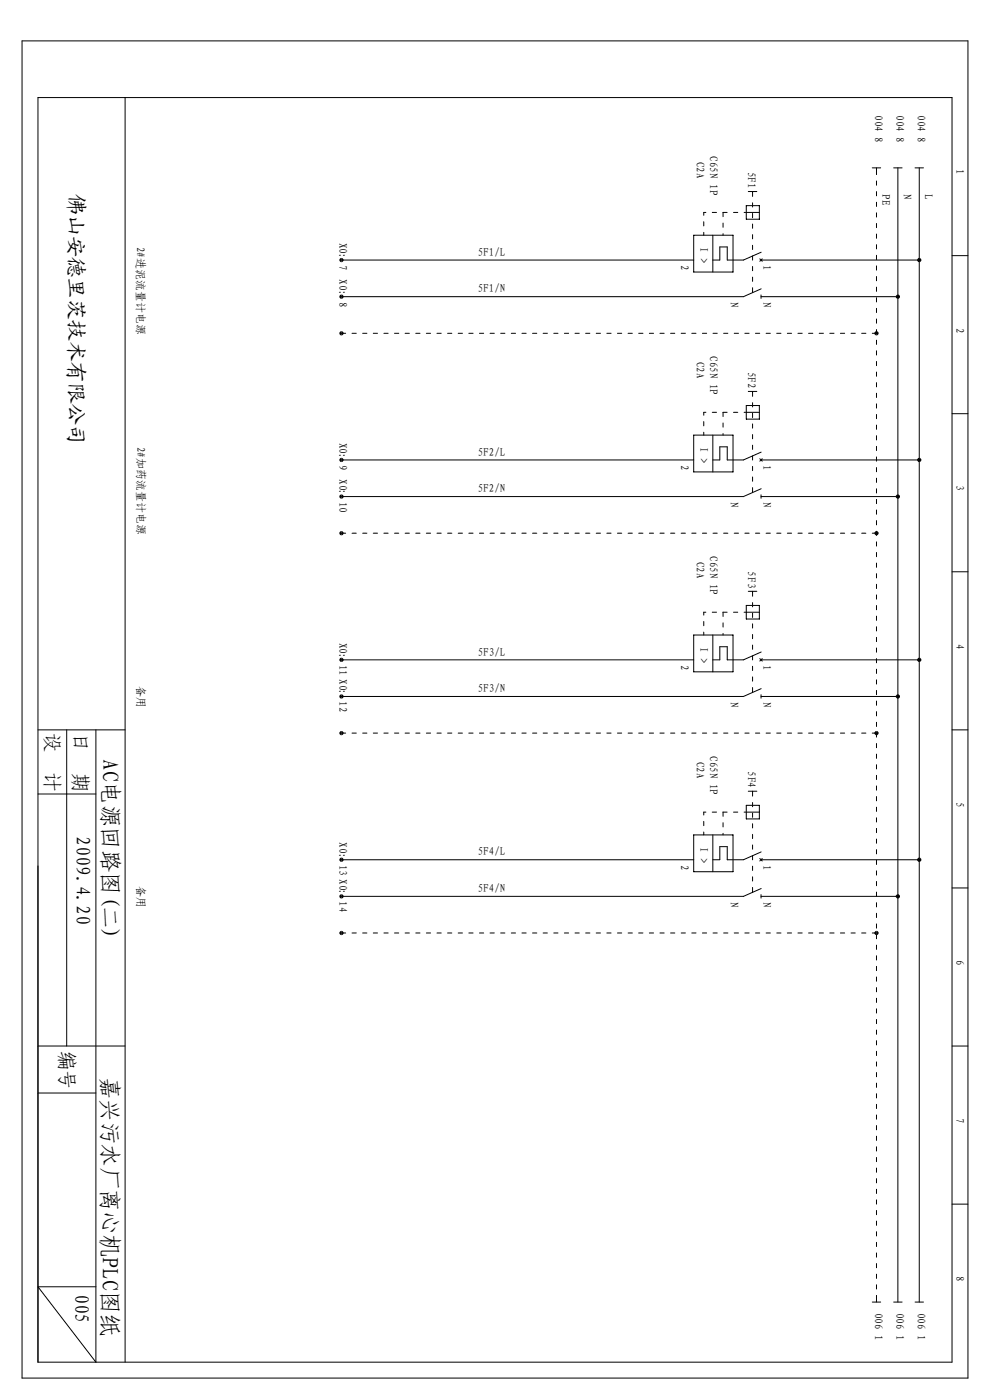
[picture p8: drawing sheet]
<svg xmlns="http://www.w3.org/2000/svg" width="210mm" height="297mm" viewBox="0 0 210 297" stroke-linecap="round" stroke-linejoin="round" font-family="sans-serif">
<g fill="none" stroke="#000" stroke-width=".21">
<path d="M4.7 8.7h200.6v283.7h-200.6zM8.1 20.7h193.8v268.3h-193.8zM26.5 20.7v268.3M185 35.6h1.8M185.9 35.6v.5M189.5 35.6h1.8M190.4 35.6v240.7M194.1 35.6h1.8M195 35.6v240.7M72.4 55.2h74.7M147.1 49.9h8.4v7.8h-8.4zM151.2 49.9v7.8"/>
<path d="M158.3 45.1h2.8M158.3 43.6h2.8v2.9h-2.8zM158.7 40.6h1.8M159.6 40.6v.2M161.1 54.9l.6 .5M161.4 55.2h33.6M161.4 53.5l-3.7 1.7h-3.5v-2.8h-1.5v2.8h-1.5M161.7 54.9l-.6 .5M201.9 54.2h3.4M159.6 61.9v.2M161.4 62.9h29M161.4 62.6v.7"/>
<path d="M161.4 61.3l-3.7 1.6h-85.3M72.4 97.6h74.7M147.1 92.3h8.4v7.8h-8.4zM151.2 92.3v7.8M158.3 87.5h2.8M158.3 86h2.8v2.9h-2.8zM158.7 83h1.8M159.6 83v.2M161.1 97.3l.6 .5M161.4 97.6h33.6M161.4 95.9l-3.7 1.7h-3.5v-2.8h-1.5v2.8h-1.5M161.7 97.3l-.6 .5"/>
<path d="M201.9 87.8h3.4M159.6 104.4v.1M161.4 105.4h29M161.4 105v.7M161.4 103.7l-3.7 1.7h-85.3M72.4 140h74.7M147.1 134.7h8.4v7.8h-8.4zM151.2 134.7v7.8M158.3 129.9h2.8M158.3 128.5h2.8v2.8h-2.8zM158.7 125.5h1.8M159.6 125.5v.1"/>
<path d="M161.1 139.7l.6 .6M161.4 140h33.6M161.4 138.3l-3.7 1.7h-3.5v-2.8h-1.5v2.8h-1.5M161.7 139.7l-.6 .6M201.9 121.3h3.4M8.1 154.9h18.4M14.1 154.9v67M20.3 154.9v134.1l-12.2-16h12.2M159.6 146.8v.1M161.4 147.8h29M161.4 147.4v.7M161.4 146.1l-3.7 1.7h-85.3"/>
<path d="M201.9 154.9h3.4M8.1 168.5h12.2M147.1 177.1h8.4v7.9h-8.4zM151.2 177.1v7.9M158.3 172.3h2.8M158.3 170.9h2.8v2.8h-2.8zM158.7 167.9h1.8M159.6 167.9v.1M8.1 183.7v105.3M72.4 182.4h74.7M159.6 189.2v.1M161.1 182.1l.6 .6"/>
<path d="M161.4 182.4h33.6M161.4 190.2h29M161.4 189.8v.7M161.4 188.5l-3.7 1.7h-85.3M161.4 180.7l-3.7 1.7h-3.5v-2.8h-1.5v2.8h-1.5M161.7 182.1l-.6 .6M201.9 188.4h3.4M8.1 231.9h12.2M8.1 221.9h18.4M201.9 221.9h3.4M201.9 255.5h3.4M185 276.3h1.8"/>
<path d="M185.9 275.7v.6M189.5 276.3h1.8M194.1 276.3h1.8"/>
</g>
<path d="M153.4 45.1v4.8M185.9 70.7h-113.5M153.4 87.5v4.8M185.9 113.1h-113.5M153.4 129.9v4.8M185.9 155.5h-113.5M153.4 172.3v4.8M185.9 197.9h-113.5" fill="none" stroke="#000" stroke-width=".21" stroke-dasharray=".9 1.4"/>
<g fill="#000">
<path d="M72.2 54.8l.2-.1v.9a.45 .45 0 0 1-.4-.3 .45 .45 0 0 1 .2-.5z" fill-rule="evenodd"/>
<path d="M72.4 54.7a.45 .45 0 0 1 .5 .5 .45 .45 0 0 1-.5 .4z" fill-rule="evenodd"/>
<path d="M194.7 54.8l.3-.1v.9a.45 .45 0 0 1-.5-.3 .45 .45 0 0 1 .2-.5z" fill-rule="evenodd"/>
<path d="M195 54.7a.45 .45 0 0 1 .4 .5 .45 .45 0 0 1-.4 .4z" fill-rule="evenodd"/>
<path d="M72.2 62.6l.2-.1v.9a.45 .45 0 0 1-.4-.3 .45 .45 0 0 1 .2-.5z" fill-rule="evenodd"/>
<path d="M72.4 62.5a.45 .45 0 0 1 .5 .4 .45 .45 0 0 1-.5 .5z" fill-rule="evenodd"/>
<path d="M72.2 70.3h.2v.9a.45 .45 0 0 1-.4-.4 .45 .45 0 0 1 .2-.5z" fill-rule="evenodd"/>
<path d="M72.4 70.3a.45 .45 0 0 1 .5 .4 .45 .45 0 0 1-.5 .5z" fill-rule="evenodd"/>
<path d="M185.7 70.3h.2v.9a.45 .45 0 0 1-.4-.4 .45 .45 0 0 1 .2-.5z" fill-rule="evenodd"/>
<path d="M185.9 70.3a.45 .45 0 0 1 .5 .4 .45 .45 0 0 1-.5 .5z" fill-rule="evenodd"/>
<path d="M190 62.7l.4-.2v.9a.45 .45 0 0 1-.4-.7z" fill-rule="evenodd"/>
<path d="M190.4 62.5a.45 .45 0 0 1 .5 .4 .45 .45 0 0 1-.5 .5z" fill-rule="evenodd"/>
<path d="M72 97.4l.4-.3v.9a.45 .45 0 0 1-.4-.6z" fill-rule="evenodd"/>
<path d="M72.4 97.1a.45 .45 0 0 1 .5 .5 .45 .45 0 0 1-.5 .4z" fill-rule="evenodd"/>
<path d="M194.7 97.2l.3-.1v.9a.45 .45 0 0 1-.5-.3 .45 .45 0 0 1 .2-.5z" fill-rule="evenodd"/>
<path d="M195 97.1a.45 .45 0 0 1 .4 .5 .45 .45 0 0 1-.4 .4z" fill-rule="evenodd"/>
<path d="M72.2 105l.2-.1v.9a.45 .45 0 0 1-.4-.3 .45 .45 0 0 1 .2-.5z" fill-rule="evenodd"/>
<path d="M72.4 104.9a.45 .45 0 0 1 .5 .5 .45 .45 0 0 1-.5 .4z" fill-rule="evenodd"/>
<path d="M72.2 112.7h.2v.9a.45 .45 0 0 1-.4-.4 .45 .45 0 0 1 .2-.5z" fill-rule="evenodd"/>
<path d="M72.4 112.7a.45 .45 0 0 1 .5 .4 .45 .45 0 0 1-.5 .5z" fill-rule="evenodd"/>
<path d="M185.7 112.7h.2v.9a.45 .45 0 0 1-.4-.4 .45 .45 0 0 1 .2-.5z" fill-rule="evenodd"/>
<path d="M185.9 112.7a.45 .45 0 0 1 .5 .4 .45 .45 0 0 1-.5 .5z" fill-rule="evenodd"/>
<path d="M190 105.1l.4-.2v.9a.45 .45 0 0 1-.4-.7z" fill-rule="evenodd"/>
<path d="M190.4 104.9a.45 .45 0 0 1 .5 .5 .45 .45 0 0 1-.5 .4z" fill-rule="evenodd"/>
<path d="M72.2 139.6l.2-.1v.9a.45 .45 0 0 1-.4-.3 .45 .45 0 0 1 .2-.5z" fill-rule="evenodd"/>
<path d="M72.4 139.5a.45 .45 0 0 1 .5 .5 .45 .45 0 0 1-.5 .4z" fill-rule="evenodd"/>
<path d="M194.7 139.6l.3-.1v.9a.45 .45 0 0 1-.5-.3 .45 .45 0 0 1 .2-.5z" fill-rule="evenodd"/>
<path d="M195 139.5a.45 .45 0 0 1 .4 .5 .45 .45 0 0 1-.4 .4z" fill-rule="evenodd"/>
<path d="M72.2 147.4l.2-.1v.9a.45 .45 0 0 1-.4-.3 .45 .45 0 0 1 .2-.5z" fill-rule="evenodd"/>
<path d="M72.4 147.3a.45 .45 0 0 1 .5 .5 .45 .45 0 0 1-.5 .4z" fill-rule="evenodd"/>
<path d="M72 155.3l.4-.2v.9a.45 .45 0 0 1-.4-.7z" fill-rule="evenodd"/>
<path d="M72.4 155.1a.45 .45 0 0 1 .5 .4 .45 .45 0 0 1-.5 .5z" fill-rule="evenodd"/>
<path d="M185.7 155.1h.2v.9a.45 .45 0 0 1-.4-.3 .45 .45 0 0 1 .2-.6z" fill-rule="evenodd"/>
<path d="M185.9 155.1a.45 .45 0 0 1 .5 .4 .45 .45 0 0 1-.5 .5z" fill-rule="evenodd"/>
<path d="M190 147.5l.4-.2v.9a.45 .45 0 0 1-.4-.7z" fill-rule="evenodd"/>
<path d="M190.4 147.3a.45 .45 0 0 1 .5 .5 .45 .45 0 0 1-.5 .4z" fill-rule="evenodd"/>
<path d="M72.2 182h.2v.9a.45 .45 0 0 1-.4-.4 .45 .45 0 0 1 .2-.5z" fill-rule="evenodd"/>
<path d="M72.4 182a.45 .45 0 0 1 .5 .4 .45 .45 0 0 1-.5 .5z" fill-rule="evenodd"/>
<path d="M72.2 189.8l.2-.1v.9a.45 .45 0 0 1-.4-.3 .45 .45 0 0 1 .2-.5z" fill-rule="evenodd"/>
<path d="M72.4 189.7a.45 .45 0 0 1 .5 .5 .45 .45 0 0 1-.5 .4z" fill-rule="evenodd"/>
<path d="M72.2 197.6l.2-.1v.9a.45 .45 0 0 1-.4-.3 .45 .45 0 0 1 .2-.5z" fill-rule="evenodd"/>
<path d="M72.4 197.5a.45 .45 0 0 1 .5 .4 .45 .45 0 0 1-.5 .5z" fill-rule="evenodd"/>
<path d="M185.7 197.6l.2-.1v.9a.45 .45 0 0 1-.4-.3 .45 .45 0 0 1 .2-.5z" fill-rule="evenodd"/>
<path d="M185.9 197.5a.45 .45 0 0 1 .5 .4 .45 .45 0 0 1-.5 .5z" fill-rule="evenodd"/>
<path d="M190 190l.4-.3v.9a.45 .45 0 0 1-.4-.6z" fill-rule="evenodd"/>
<path d="M190.4 189.7a.45 .45 0 0 1 .5 .5 .45 .45 0 0 1-.5 .4z" fill-rule="evenodd"/>
<path d="M194.7 182h.3v.9a.45 .45 0 0 1-.5-.4 .45 .45 0 0 1 .2-.5z" fill-rule="evenodd"/>
<path d="M195 182a.45 .45 0 0 1 .4 .4 .45 .45 0 0 1-.4 .5z" fill-rule="evenodd"/>
</g>
<path d="M159.6 62.1v-21.5M159.6 104.5v-21.5M159.6 146.9v-21.4M159.6 189.3v-21.4" fill="none" stroke="#000" stroke-width=".21" stroke-dasharray=".9 1.4" stroke-dashoffset="-.1"/>
<path d="M158.3 45.1h-9M158.3 87.5h-9M158.3 129.9h-9M158.3 172.3h-9" fill="none" stroke="#000" stroke-width=".21" stroke-dasharray=".9 1.4" stroke-dashoffset=".4"/>
<path d="M149.3 45.1v4.8M149.3 87.5v4.8M149.3 129.9v4.8M149.3 172.3v4.8" fill="none" stroke="#000" stroke-width=".21" stroke-dasharray=".9 1.4" stroke-dashoffset=".3"/>
<path d="M185.9 35.6v240.7" fill="none" stroke="#000" stroke-width=".21" stroke-dasharray=".9 1.4" stroke-dashoffset="-.5"/>
<g font-size="4.8">
<text x="21.7" y="161.1" transform="rotate(90 21.7 161.1)">AC电源回路图(二)</text>
<text x="21.6" y="228.4" transform="rotate(90 21.6 228.4)">嘉兴污水厂离心机PLC图纸</text>
</g>
<text font-size="4.5" x="14.6" y="41.2" transform="rotate(90 14.6 41.2)">佛山安德里茨技术有限公司</text>
<g font-size="4.2">
<text x="9.7" y="155.5" transform="rotate(90 9.7 155.5)">设</text>
<text x="15.6" y="155.6" transform="rotate(90 15.6 155.6)">日</text>
<text x="9.7" y="163.9" transform="rotate(90 9.7 163.9)">计</text>
<text x="15.6" y="164" transform="rotate(90 15.6 164)">期</text>
<text x="16.2" y="177.4" transform="rotate(90 16.2 177.4)">2009.4.20</text>
<text x="12.8" y="222.9" transform="rotate(90 12.8 222.9)">编号</text>
<text x="15.9" y="274.5" transform="rotate(90 15.9 274.5)">005</text>
</g>
<g font-size="2.4">
<text x="185.5" y="24.4" transform="rotate(90 185.5 24.4)">004 8</text>
<text x="190.1" y="24.4" transform="rotate(90 190.1 24.4)">004 8</text>
<text x="194.6" y="24.4" transform="rotate(90 194.6 24.4)">004 8</text>
<text x="147.7" y="34.3" transform="rotate(90 147.7 34.3)">C2A</text>
<text x="150.6" y="33.2" transform="rotate(90 150.6 33.2)">C65N 1P</text>
<text x="202.8" y="35.9" transform="rotate(90 202.8 35.9)">1</text>
<text x="158.6" y="36.4" transform="rotate(90 158.6 36.4)">5F1</text>
<text x="187.1" y="41.2" transform="rotate(90 187.1 41.2)">PE</text>
<text x="191.6" y="41.2" transform="rotate(90 191.6 41.2)">N</text>
<text x="196.2" y="41.2" transform="rotate(90 196.2 41.2)">L</text>
<text x="29.1" y="52.3" transform="rotate(90 29.1 52.3)">2#进泥流量计电源</text>
<text x="71.9" y="51.5" transform="rotate(90 71.9 51.5)">X0: 7</text>
<text x="148.5" y="52.4" transform="rotate(90 148.5 52.4)">I &gt;</text>
<text x="71.9" y="59.3" transform="rotate(90 71.9 59.3)">X0: 8</text>
<text x="101.3" y="54.3">5F1/L</text>
<text x="144.4" y="56.3" transform="rotate(90 144.4 56.3)">2</text>
<text x="161.8" y="56.3" transform="rotate(90 161.8 56.3)">1</text>
<text x="101.3" y="62">5F1/N</text>
<text x="154.9" y="64.2" transform="rotate(90 154.9 64.2)">N</text>
<text x="161.8" y="64.2" transform="rotate(90 161.8 64.2)">N</text>
<text x="202.8" y="69.5" transform="rotate(90 202.8 69.5)">2</text>
<text x="147.7" y="76.8" transform="rotate(90 147.7 76.8)">C2A</text>
<text x="150.6" y="75.6" transform="rotate(90 150.6 75.6)">C65N 1P</text>
<text x="158.6" y="78.8" transform="rotate(90 158.6 78.8)">5F2</text>
<text x="29.1" y="94.7" transform="rotate(90 29.1 94.7)">2#加药流量计电源</text>
<text x="71.9" y="93.9" transform="rotate(90 71.9 93.9)">X0: 9</text>
<text x="148.5" y="94.8" transform="rotate(90 148.5 94.8)">I &gt;</text>
<text x="71.9" y="101.7" transform="rotate(90 71.9 101.7)">X0: 10</text>
<text x="101.3" y="96.7">5F2/L</text>
<text x="144.4" y="98.7" transform="rotate(90 144.4 98.7)">2</text>
<text x="161.8" y="98.7" transform="rotate(90 161.8 98.7)">1</text>
<text x="101.3" y="104.4">5F2/N</text>
<text x="154.9" y="106.6" transform="rotate(90 154.9 106.6)">N</text>
<text x="161.8" y="106.6" transform="rotate(90 161.8 106.6)">N</text>
<text x="202.8" y="102.9" transform="rotate(90 202.8 102.9)">3</text>
<text x="147.7" y="119.2" transform="rotate(90 147.7 119.2)">C2A</text>
<text x="150.6" y="118" transform="rotate(90 150.6 118)">C65N 1P</text>
<text x="158.6" y="121.3" transform="rotate(90 158.6 121.3)">5F3</text>
<text x="71.9" y="136.3" transform="rotate(90 71.9 136.3)">X0: 11 X0: 12</text>
<text x="148.5" y="137.2" transform="rotate(90 148.5 137.2)">I &gt;</text>
<text x="202.8" y="136.6" transform="rotate(90 202.8 136.6)">4</text>
<text x="101.3" y="139.1">5F3/L</text>
<text x="144.4" y="141.1" transform="rotate(90 144.4 141.1)">2</text>
<text x="161.8" y="141.1" transform="rotate(90 161.8 141.1)">1</text>
<text x="29.1" y="145.6" transform="rotate(90 29.1 145.6)">备用</text>
<text x="101.3" y="146.9">5F3/N</text>
<text x="154.9" y="149" transform="rotate(90 154.9 149)">N</text>
<text x="161.8" y="149" transform="rotate(90 161.8 149)">N</text>
<text x="147.7" y="161.6" transform="rotate(90 147.7 161.6)">C2A</text>
<text x="150.6" y="160.4" transform="rotate(90 150.6 160.4)">C65N 1P</text>
<text x="158.6" y="163.7" transform="rotate(90 158.6 163.7)">5F4</text>
<text x="202.8" y="170.1" transform="rotate(90 202.8 170.1)">5</text>
<text x="71.9" y="178.7" transform="rotate(90 71.9 178.7)">X0: 13 X0: 14</text>
<text x="148.5" y="179.6" transform="rotate(90 148.5 179.6)">I &gt;</text>
<text x="101.3" y="181.5">5F4/L</text>
<text x="144.4" y="183.5" transform="rotate(90 144.4 183.5)">2</text>
<text x="161.8" y="183.5" transform="rotate(90 161.8 183.5)">1</text>
<text x="29.1" y="188" transform="rotate(90 29.1 188)">备用</text>
<text x="101.3" y="189.3">5F4/N</text>
<text x="154.9" y="191.4" transform="rotate(90 154.9 191.4)">N</text>
<text x="161.8" y="191.4" transform="rotate(90 161.8 191.4)">N</text>
<text x="202.8" y="203.6" transform="rotate(90 202.8 203.6)">6</text>
<text x="202.8" y="237.2" transform="rotate(90 202.8 237.2)">7</text>
<text x="202.8" y="270.7" transform="rotate(90 202.8 270.7)">8</text>
<text x="185.5" y="278.5" transform="rotate(90 185.5 278.5)">006 1</text>
<text x="190.1" y="278.5" transform="rotate(90 190.1 278.5)">006 1</text>
<text x="194.6" y="278.5" transform="rotate(90 194.6 278.5)">006 1</text>
</g>
</svg>
